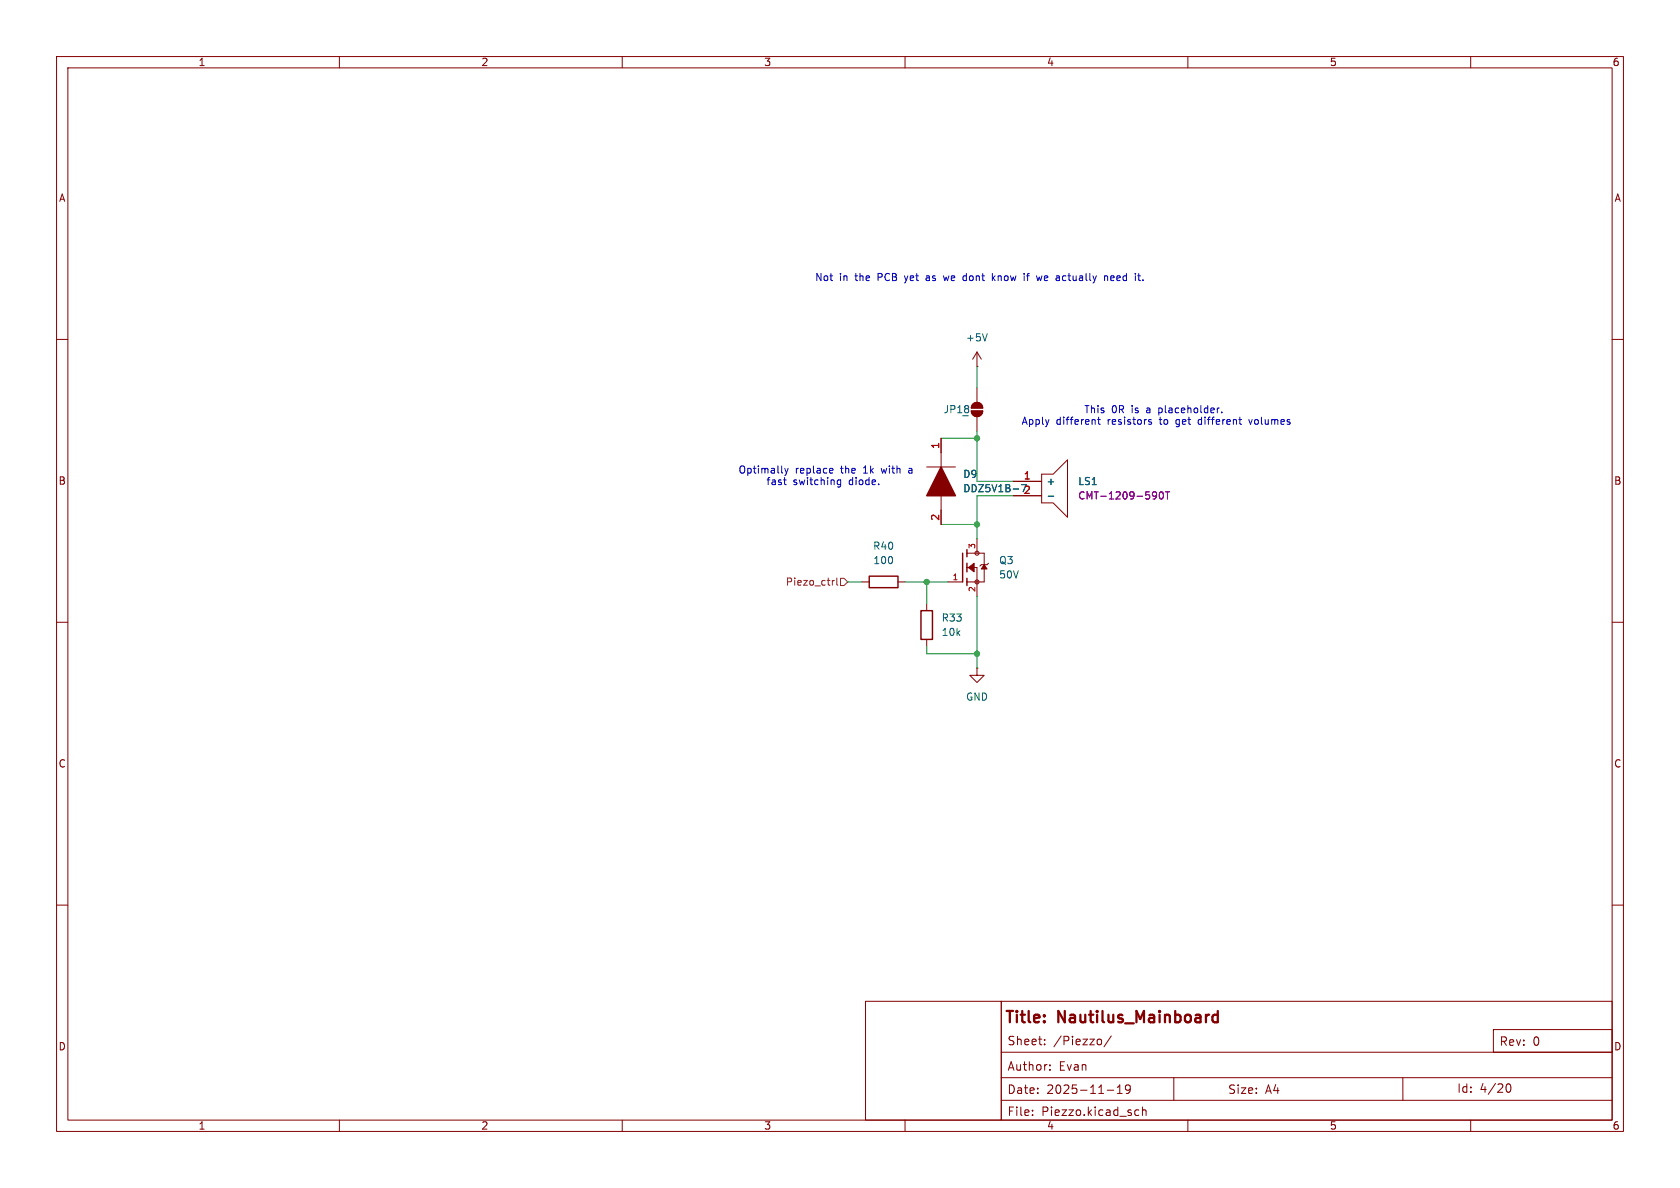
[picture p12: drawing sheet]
<svg xmlns="http://www.w3.org/2000/svg" width="297mm" height="210mm" viewBox="0 0 297 210" stroke-linecap="round" stroke-linejoin="round" font-family="sans-serif">
<g fill="none" stroke="#840000" stroke-width=".18">
<path d="M10 10h277v190h-277zM12 12h273v186h-273zM60 10v2M110 10v2M160 10v2M210 10v2M260 10v2M10 60h2M166.4 77.5v5.1M171.7 72.6h2a1.02 1.02 0 0 1-1 1.1 1.02 1.02 0 0 1-1-1.1zM172 71.4a1.02 1.02 0 0 1 1.1-.2 1.02 1.02 0 0 1 .6 .9h-2zM172.7 64.8h.1"/>
<path d="M172.7 62.2v2.6M172.7 68.6v2.5M172.7 73.7v2.5M172.7 62.2l-.7 1.3M172.7 62.2l.8 1.3M285 60h2M163.8 82.6h5.1M166.4 87.6v5.1M170.9 97.8h3.1v5.1h-3.1M172.7 95.3v2.5M174.8 99.6l-.3 .2h-1l-.3 .3M179.1 85.1h5"/>
<path d="M179.1 87.6h5M184.1 83.8h2.1l2.5-2.5v10.1l-2.5-2.5h-2.1zM10 110h2M152.4 102.9h1.3M158.7 102.9h1.3M163.8 106.7v1.3M163.8 113v1.3M167.6 102.9h2.6M170.9 100.3h1.8v5.1M172.7 118.1v1.3h1.3l-1.3 1.3-1.3-1.3h1.3M172.7 118.1h.1M285 110h2"/>
<path d="M10 160h2M153 177h24v21h-24zM177 177h108v21h-108zM285 160h2M60 198v2M110 198v2M160 198v2M177 194.5h108M177 190.5h108M177 186h108M182.5 197v.2M182.5 196.3v.1"/>
<path d="M184.7 184.6v.1M184.7 183.8v.1M185.6 189v.2M185.6 188.3v.1M194.2 183.7l.4 .1 .1 .2v.6l-.5 .1M195.7 192.7h1.2M196.5 183.1l-1.3 2M197.5 193.3h.9M197.5 192.2l.5-.4v1.5M199.8 192.4l-.3 .3h-.3l-.2-.3 .1-.5 .4-.1 .2 .1a.99 .99 0 0 1-.3 1.4h-.3M200.8 197.1h.5M200.8 196.3h.5"/>
<path d="M202 196.3l.2-.1 .3 .1 .1 .9M202 195.7v1.5M207.5 190.5v4M210 198v2M248 190.5v4M260 198v2M264 182h21v4h-21zM266.2 192.2l.2-.5 .2-.1a.81 .81 0 0 1 .6 .6 .81 .81 0 0 1-.3 .8h-.4l-.3-.5"/>
<circle cx="172.7" cy="97.8" r=".36"/>
<circle cx="172.7" cy="102.9" r=".36"/>
</g>
<path d="M214.5 179.5l.2-.1 .6 .1M215.3 178.7v2M214.5 180.6l.2 .1 .6-.1" fill="none" stroke="#840000" stroke-width=".4"/>
<path d="M170.2 97.8v5.1M170.9 97.2v1.2M170.9 99.6v1.5M153.7 101.9h5v2h-5zM162.8 108h2v5h-2zM170.9 102.2v1.3" fill="none" stroke="#840000" stroke-width=".25"/>
<g fill="#840000" stroke="#840000" stroke-width=".18">
<path d="M171.2 100.3l1-.7v1.5z"/>
<path d="M174 99.8l.5 .8h-1z"/>
<path d="M171.7 72.6h2a1.02 1.02 0 0 1-1 1.1 1.02 1.02 0 0 1-1-1.1z"/>
<path d="M172 71.4a1.02 1.02 0 0 1 1.1-.2 1.02 1.02 0 0 1 .6 .9h-2z"/>
</g>
<path d="M166.4 82.6l2.5 5h-5.1z" fill="#840000" stroke="#840000" stroke-width=".25"/>
<path d="M174.5 59l-.4 1.3M185.3 87.7h1" fill="none" stroke="#006464" stroke-width=".18"/>
<path d="M204 86.9l.4 .2a.84 .84 0 0 1-.3 1.1h-.2M204.5 87.5l-.3 .2h-.2M205.1 87.1l.1-.2a.68 .68 0 0 1 .5 .7 .68 .68 0 0 1-.5 .6l-.1-.1-.2-.4zM206 86.9h.8M206.4 86.9v1.3" fill="none" stroke="#840084" stroke-width=".18"/>
<path d="M147.2 102.6v.8M147.5 102.6l-.3 .2M147.9 102.2v1.1l.2 .1M148.6 102.2h.6l.7 .7-.7 .6h-.6z" fill="none" stroke="#725600" stroke-width=".18"/>
<path d="M166.4 77.5h6.3M172.7 64.8v3.8M172.7 76.2v8.9h6.4M166.4 92.7h6.3M179.1 87.6h-6.4v7.7M149.9 102.9h2.5M160 102.9h7.6M163.8 102.9v3.8M163.8 114.3v1.3h8.9M172.7 105.4v12.7" fill="none" stroke="#009600" stroke-width=".18"/>
<g fill="none" stroke="#0000c2" stroke-width=".18">
<path d="M163.9 48.8h-.1M163.9 49.1l-.2 .2 .2 .3M166.8 48.8l.2 .8 .3-.6M170.5 48.8h.3M170.8 49.5l-.3 .1M175.4 48.3v1.3M175.6 49.1l.3 .5M175.9 48.8l-.5 .4M181.5 48.8h.5M182 48.3l-.3 .2v1.1M184.2 48.8l-.2 .8-.3-.6M188.1 48.8l-.3 .2v.4l.3 .2"/>
<path d="M195.3 48.9l.2-.1h.3v.8M195.3 48.8v.8M196.9 48.8h-.4l-.1 .1v.6h.5M197 49.1l-.6 .1M202 49.5v.1M194 74.2h.5M194.2 73.7v1.1l.3 .2M203.1 74.2h.4M203.1 74.5l.4 .1 .1 .2-.2 .2h-.4M211.9 74.2l-.1 .2 .1 .6M215.6 72.1l-.3 .1M216 72.8v.2"/>
<path d="M219 74.2h.5M219.4 75h.1M220.8 74.2l.3 .8 .3-.8M138.5 84.8h.5M138.7 82.8l.3 .8M138.8 85.6l.2 .1M139 83.6l-.3 .5M139.3 82.8l-.3 .8M146.8 82.8h.4l.1 .3-.6 .1M147.2 83.6h-.4M148.6 84.9l-.3-.1-.3 .3 .1 .5h.5M148.6 84.8v1.1l-.2 .2-.3-.1"/>
<path d="M160.8 82.8h-.1M160.8 83.2l-.2 .1 .2 .3"/>
</g>
<g fill="#009600" stroke="#009600" stroke-width=".18">
<circle cx="163.8" cy="102.9" r=".46"/>
<circle cx="172.7" cy="77.5" r=".46"/>
<circle cx="172.7" cy="92.7" r=".46"/>
<circle cx="172.7" cy="115.6" r=".46"/>
</g>
<g font-size="2.8" fill="#840000">
<text x="177.5" y="181.4">Title:</text>
<text x="187.2" y="181.4">Nautilus_Mainboard</text>
</g>
<g font-size="2.1" fill="#840000">
<text x="178" y="185">Sheet:</text>
<text x="186.2" y="185">/Piezzo/</text>
<text x="265" y="185.1">Rev:</text>
<text x="270.9" y="185.1">0</text>
<text x="178" y="189.5">Author:</text>
<text x="187.2" y="189.5">Evan</text>
<text x="178" y="193.6">Date:</text>
<text x="178" y="197.5">File:</text>
<text x="184.1" y="197.5">Piezzo.kicad_sch</text>
<text x="185" y="193.6">2025-11-19</text>
<text x="217" y="193.6">Size:</text>
<text x="223.7" y="193.6">A4</text>
<text x="257.5" y="193.4">Id:</text>
<text x="261.6" y="193.4">4/20</text>
</g>
<g font-size="1.8" fill="#840000">
<text x="35" y="11.9">1</text>
<text x="85" y="11.9">2</text>
<text x="135" y="11.9">3</text>
<text x="185" y="11.9">4</text>
<text x="235" y="11.9">5</text>
<text x="285" y="11.9">6</text>
<text x="10.3" y="35.9">A</text>
<text x="285.3" y="35.9">A</text>
<text x="10.3" y="85.9">B</text>
<text x="285.3" y="85.9">B</text>
<text x="10.3" y="135.9">C</text>
<text x="285.3" y="135.9">C</text>
<text x="10.3" y="185.9">D</text>
<text x="285.3" y="185.9">D</text>
<text x="35" y="199.9">1</text>
<text x="85" y="199.9">2</text>
<text x="135" y="199.9">3</text>
<text x="185" y="199.9">4</text>
<text x="235" y="199.9">5</text>
<text x="285" y="199.9">6</text>
</g>
<g font-size="1.8" fill="#0000c2">
<text x="144" y="49.9">Not</text>
<text x="148.4" y="49.9">in</text>
<text x="151.3" y="49.9">the</text>
<text x="155.4" y="49.9">PCB</text>
<text x="160.4" y="49.9">yet</text>
<text x="164.4" y="49.9">as</text>
<text x="167.7" y="49.9">we</text>
<text x="171.3" y="49.9">dont</text>
<text x="176.7" y="49.9">know</text>
<text x="182.5" y="49.9">if</text>
<text x="185" y="49.9">we</text>
<text x="188.6" y="49.9">actually</text>
<text x="197.3" y="49.9">need</text>
<text x="180.5" y="75.3">Apply</text>
<text x="186.7" y="75.3">different</text>
<text x="191.6" y="73.3">This</text>
<text x="195.9" y="75.3">resistors</text>
<text x="196.5" y="73.3">0R</text>
<text x="200.1" y="73.3">is</text>
<text x="203" y="73.3">a</text>
<text x="205.3" y="73.3">placeholder.</text>
<text x="205.3" y="75.3">to</text>
<text x="208.4" y="75.3">get</text>
<text x="212.5" y="75.3">different</text>
<text x="221.7" y="75.3">volumes</text>
<text x="130.5" y="83.9">Optimally</text>
<text x="140.6" y="83.9">replace</text>
<text x="148.8" y="83.9">the</text>
<text x="152.9" y="83.9">1k</text>
<text x="156.3" y="83.9">with</text>
<text x="161.3" y="83.9">a</text>
<text x="135.4" y="86">fast</text>
<text x="140.2" y="86">switching</text>
<text x="150.2" y="86">diode.</text>
</g>
<g font-size="1.8" fill="#006464">
<text x="170.7" y="60.6">+5V</text>
<text x="166.7" y="73.3">JP18</text>
<text x="170.2" y="84.7">D9</text>
<text x="170.2" y="87.2">DDZ5V1B-7</text>
<text x="184.9" y="86">+</text>
<text x="190.5" y="86">LS1</text>
<text x="154.3" y="97.4">R40</text>
<text x="154.3" y="99.9">100</text>
<text x="176.5" y="99.9">Q3</text>
<text x="176.5" y="102.5">50V</text>
<text x="166.4" y="112.6">10k</text>
<text x="166.4" y="110.1">R33</text>
<text x="170.7" y="124.1">GND</text>
</g>
<g font-size="1.8" fill="#a90000">
<text x="166.1" y="79.4" transform="rotate(-90 166.1 79.4)">1</text>
<text x="180.9" y="84.8">1</text>
<text x="180.9" y="87.4">2</text>
<text x="166.1" y="92.1" transform="rotate(-90 166.1 92.1)">2</text>
</g>
<text font-size="1.8" fill="#840084" x="190.5" y="88.5">CMT-1209-590T</text>
<text font-size="1.8" fill="#725600" x="138.8" y="103.7">Piezo_ctrl</text>
<g font-size="1.4" fill="#a90000">
<text x="172.5" y="97.1" transform="rotate(-90 172.5 97.1)">3</text>
<text x="168.3" y="102.6">1</text>
<text x="172.5" y="104.8" transform="rotate(-90 172.5 104.8)">2</text>
</g>
</svg>
